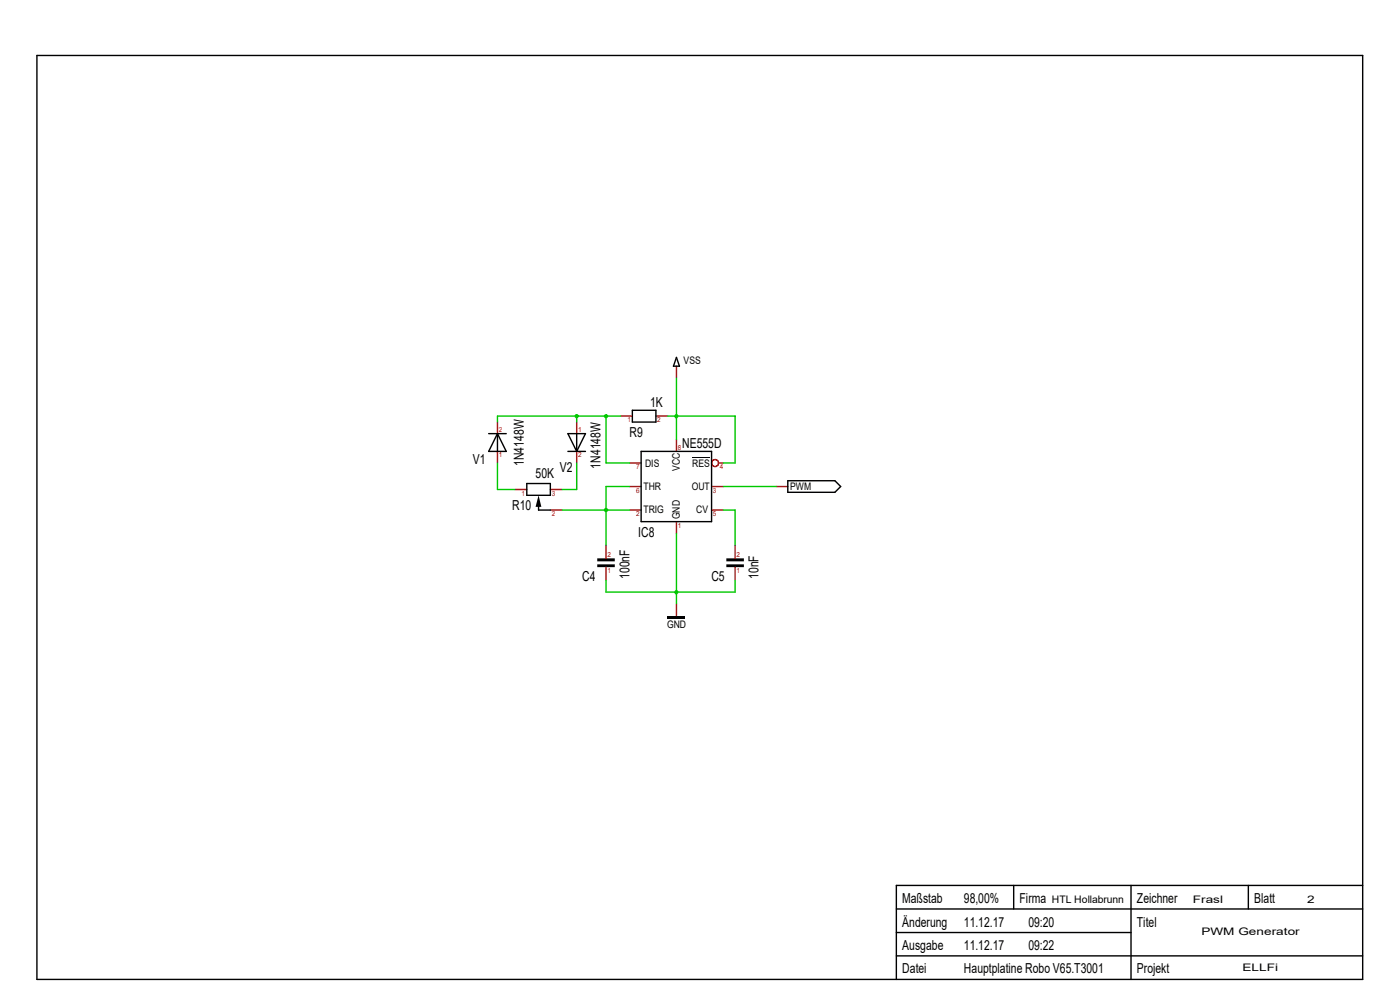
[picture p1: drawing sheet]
<svg xmlns="http://www.w3.org/2000/svg" width="297mm" height="210mm" viewBox="0 0 297 210" stroke-linecap="round" stroke-linejoin="round" font-family="sans-serif">
<path d="M105.5 89.5v2.5M105.5 95.8v2.4M122.3 89.5v2.5M122.3 95.8v2.4M109.3 103.8h2.5M116.8 108.2h2.5M116.8 103.8h2.5" fill="none" stroke="#c80000" stroke-width=".3"/>
<path d="M103.7 92h3.7M105.5 92l1.9 3.8h-3.7zM105.5 92v3.8M120.5 95.8h3.7M120.5 92h3.7l-1.9 3.8zM122.3 92v3.8M114.3 107.3v.9" fill="none" stroke="#000001" stroke-width=".3"/>
<path d="M114.3 105.1l.6 2.4h-1.3z" fill="#000001"/>
<path d="M111.8 102.6h5v2.5h-5zM114.3 108.2h2.5" fill="none" stroke="#000001" stroke-width=".3"/>
<path d="M154.1 118.4h3.7v.7h-3.7zM154.1 119.7h3.7v.6h-3.7z" fill-rule="evenodd" fill="#000001"/>
<path d="M156 115.7v2.7M156 120.3v2.8" fill="none" stroke="#c80000" stroke-width=".3"/>
<path d="M141.6 130.6h3.8v.6h-3.8z" fill-rule="evenodd" fill="#000001"/>
<path d="M143.5 77.7v2.5M131.7 88.3h2.5M139.1 88.3h2.5M164.7 103.2h2.4M143.5 128.1v2.5" fill="none" stroke="#c80000" stroke-width=".3"/>
<path d="M143.5 75.8l.6 1.9h-1.2zM134.2 87h4.9v2.5h-4.9zM167.1 102h10l1.3 1.2-1.3 1.2h-10z" fill="none" stroke="#000001" stroke-width=".3"/>
<path d="M126.7 118.4h3.7v.7h-3.7zM126.7 119.7h3.7v.6h-3.7z" fill-rule="evenodd" fill="#000001"/>
<g fill="none" stroke="#c80000" stroke-width=".3">
<path d="M133.6 98.2h2.4M143.5 93.3v2.5M152.4 98.2h1.1M128.6 115.7v2.7M133.6 103.2h2.4M133.6 108.2h2.4M143.5 110.7v2.5M151 103.2h2.5M151 108.2h2.5M128.6 120.3v2.8"/>
<circle cx="151.7" cy="98.2" r=".73"/>
</g>
<path d="M146.9 97h3.7" fill="none" stroke="#000001" stroke-width=".21"/>
<path d="M7.8 11.8h281.3v196h-281.3zM136 95.8h15v14.9h-15zM190.2 197.8h49.7M190.2 192.8h98.9M215.1 187.8v5M239.9 187.8v20M264.8 187.8v5M289.1 187.8h-98.9v20M190.2 202.8h98.9" fill="none" stroke="#000001" stroke-width=".3"/>
<path d="M105.5 98.2v5.6h3.8M122.3 98.2v5.6h-3" fill="none" stroke="#00c800" stroke-width=".3"/>
<circle cx="122.4" cy="88.3" r=".47" fill="#00c800"/>
<path d="M128.6 88.3h-6.3v1.2" fill="none" stroke="#00c800" stroke-width=".3"/>
<circle cx="128.6" cy="88.3" r=".47" fill="#00c800"/>
<path d="M122.3 88.3h-16.8v1.2M131.7 88.3h-3.1v9.9h5M119.3 108.2h9.3M128.6 103.2h5M153.5 108.2h2.5v7.5" fill="none" stroke="#00c800" stroke-width=".3"/>
<circle cx="128.6" cy="108.2" r=".47" fill="#00c800"/>
<path d="M141.6 88.3h1.9M128.6 103.2v12.5M128.6 108.2h5M153.5 103.2h11.2" fill="none" stroke="#00c800" stroke-width=".3"/>
<circle cx="143.5" cy="88.3" r=".45" fill="#00c800"/>
<path d="M143.5 80.2v13.1M143.5 88.3h12.5v9.9h-2.5M156 123.1v2.5h-12.5" fill="none" stroke="#00c800" stroke-width=".3"/>
<circle cx="143.5" cy="125.6" r=".45" fill="#00c800"/>
<path d="M143.5 113.2v14.9M128.6 123.1v2.5h14.9" fill="none" stroke="#00c800" stroke-width=".3"/>
<g font-size="2.9" fill="#000001">
<text x="137.9" y="86.4">1K</text>
<text x="133.6" y="92.6">R9</text>
<text x="144.7" y="95.1">NE555D</text>
<text x="100.3" y="98.3">V1</text>
<text x="111.1" y="98.8" transform="rotate(-90 111.1 98.8)">1N4148W</text>
<text x="113.6" y="101.4">50K</text>
<text x="118.7" y="100.1">V2</text>
<text x="127.4" y="99.4" transform="rotate(-90 127.4 99.4)">1N4148W</text>
<text x="108.7" y="108.3">R10</text>
<text x="135.4" y="113.9">IC8</text>
<text x="123.5" y="123.2">C4</text>
<text x="133.6" y="122.8" transform="rotate(-90 133.6 122.8)">100nF</text>
<text x="150.9" y="123.2">C5</text>
<text x="160.9" y="122.8" transform="rotate(-90 160.9 122.8)">10nF</text>
<text x="191.4" y="191.6">Maßstab</text>
<text x="204.5" y="191.6">98,00%</text>
<text x="216.3" y="191.6">Firma</text>
<text x="241.2" y="191.6">Zeichner</text>
<text x="266.1" y="191.6">Blatt</text>
<text x="191.4" y="196.6">Änderung</text>
<text x="204.5" y="196.6">11.12.17</text>
<text x="218.2" y="196.6">09:20</text>
<text x="241.2" y="196.6">Titel</text>
<text x="191.4" y="201.5">Ausgabe</text>
<text x="204.5" y="201.5">11.12.17</text>
<text x="218.2" y="201.5">09:22</text>
<text x="191.4" y="206.5">Datei</text>
<text x="204.5" y="206.5">Hauptplatine Robo V65.T3001</text>
<text x="241.2" y="206.5">Projekt</text>
</g>
<g font-size="2.2" fill="#000001">
<text x="145" y="77.2">VSS</text>
<text x="136.9" y="99">DIS</text>
<text x="144.2" y="100" transform="rotate(-90 144.2 100)">VCC</text>
<text x="146.9" y="99">RES</text>
<text x="136.5" y="103.9">THR</text>
<text x="146.8" y="103.9">OUT</text>
<text x="167.6" y="103.9">PWM</text>
<text x="136.5" y="108.9">TRIG</text>
<text x="144.2" y="110.2" transform="rotate(-90 144.2 110.2)">GND</text>
<text x="147.7" y="108.9">CV</text>
<text x="141.5" y="133.3">GND</text>
<text x="223.2" y="191.6">HTL Hollabrunn</text>
<text x="253" y="191.6">Frasl</text>
<text x="277.3" y="191.6">2</text>
<text x="254.9" y="198.4">PWM Generator</text>
<text x="263.6" y="205.9">ELLFi</text>
</g>
<g font-size="1.5" fill="#c80000">
<text x="133.1" y="89.5">1</text>
<text x="139.4" y="89.5">2</text>
<text x="105.8" y="91.7">2</text>
<text x="122.6" y="91.7">1</text>
<text x="143.8" y="95.5">8</text>
<text x="105.8" y="97">1</text>
<text x="122.6" y="97">2</text>
<text x="135" y="99.5">7</text>
<text x="152.7" y="99.5">4</text>
<text x="110.7" y="105.1">1</text>
<text x="117.1" y="105.1">3</text>
<text x="135" y="104.5">6</text>
<text x="151.3" y="104.5">3</text>
<text x="117.1" y="109.5">2</text>
<text x="135" y="109.5">2</text>
<text x="143.8" y="112">1</text>
<text x="151.3" y="109.5">5</text>
<text x="128.9" y="118.2">2</text>
<text x="156.3" y="118.2">2</text>
<text x="128.9" y="121.6">1</text>
<text x="156.3" y="121.6">1</text>
</g>
</svg>
